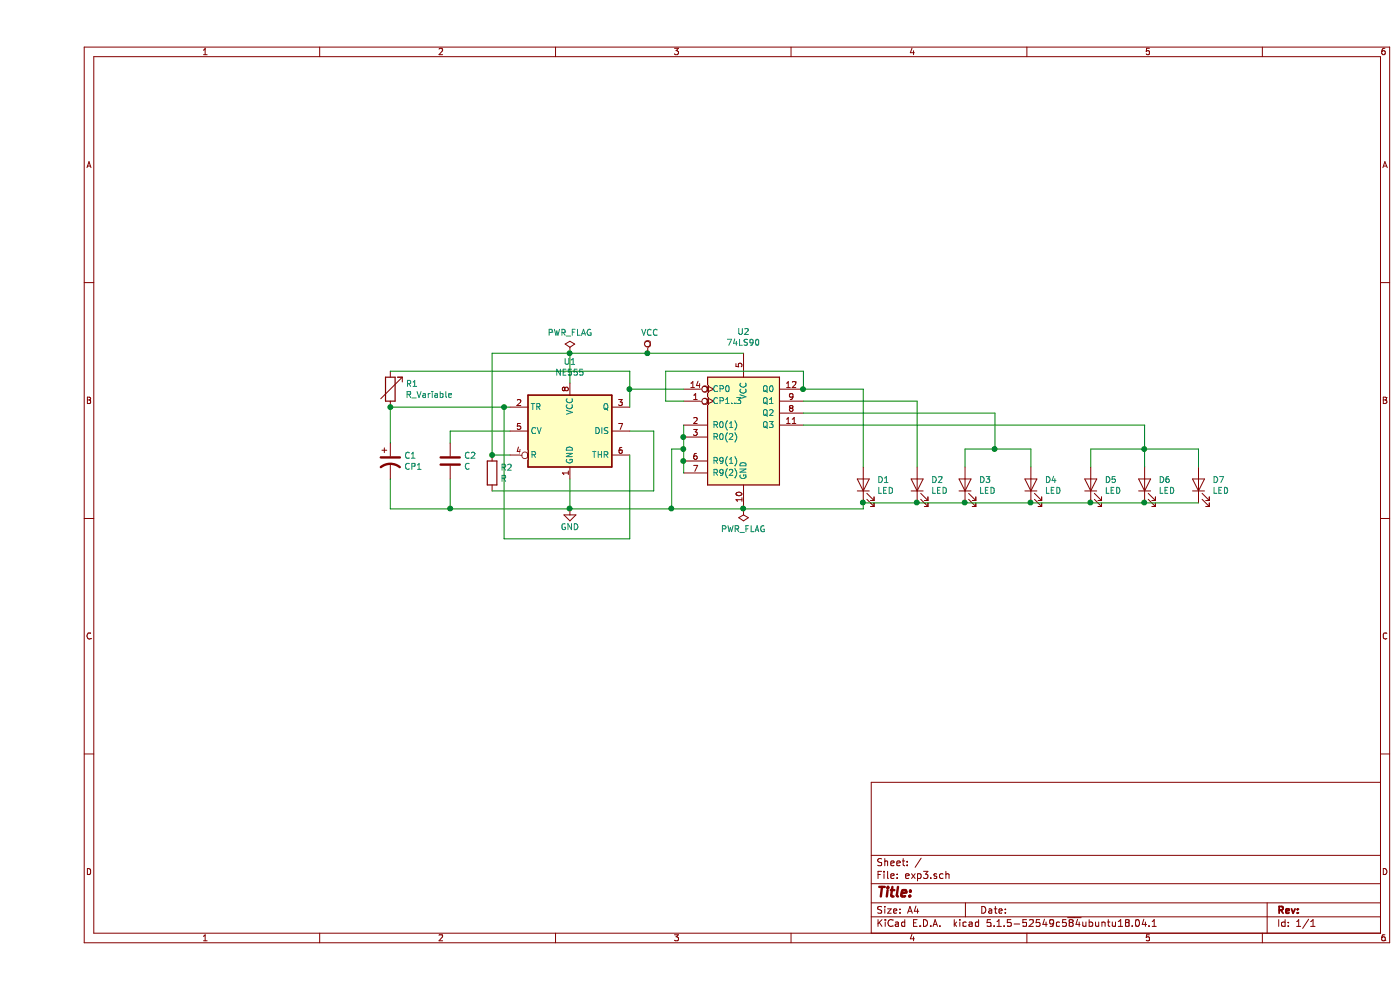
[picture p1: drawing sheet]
EESchema Schematic File Version 4
EELAYER 30 0
EELAYER END
$Descr A4 11693 8268
encoding utf-8
Sheet 1 1
Title ""
Date ""
Rev ""
Comp ""
Comment1 ""
Comment2 ""
Comment3 ""
Comment4 ""
$EndDescr
$Comp
L Device:R R2
U 1 1
P 3800 3950
F 0 "R2" H 3870 3996 50  0000 L CNN
F 1 "R" H 3870 3905 50  0000 L CNN
F 2 "" V 3730 3950 50  0001 C CNN
F 3 "~" H 3800 3950 50  0001 C CNN
	1    3800 3950
	1    0    0    -1  
$EndComp
$Comp
L Device:R_Variable R1
U 1 1
P 2950 3250
F 0 "R1" H 3078 3296 50  0000 L CNN
F 1 "R_Variable" H 3078 3205 50  0000 L CNN
F 2 "" V 2880 3250 50  0001 C CNN
F 3 "~" H 2950 3250 50  0001 C CNN
	1    2950 3250
	1    0    0    -1  
$EndComp
$Comp
L Device:C C2
U 1 1
P 3450 3850
F 0 "C2" H 3565 3896 50  0000 L CNN
F 1 "C" H 3565 3805 50  0000 L CNN
F 2 "" H 3488 3700 50  0001 C CNN
F 3 "~" H 3450 3850 50  0001 C CNN
	1    3450 3850
	1    0    0    -1  
$EndComp
$Comp
L Device:CP1 C1
U 1 1
P 2950 3850
F 0 "C1" H 3065 3896 50  0000 L CNN
F 1 "CP1" H 3065 3805 50  0000 L CNN
F 2 "" H 2950 3850 50  0001 C CNN
F 3 "~" H 2950 3850 50  0001 C CNN
	1    2950 3850
	1    0    0    -1  
$EndComp
$Comp
L Timer:NE555 U1
U 1 1
P 4450 3600
F 0 "U1" H 4450 4181 50  0000 C CNN
F 1 "NE555" H 4450 4090 50  0000 C CNN
F 2 "" H 4450 3600 50  0001 C CNN
F 3 "http://www.ti.com/lit/ds/symlink/ne555.pdf" H 4450 3600 50  0001 C CNN
	1    4450 3600
	1    0    0    -1  
$EndComp
$Comp
L Device:LED D1
U 1 1
P 6900 4050
F 0 "D1" V 6939 3933 50  0000 R CNN
F 1 "LED" V 6848 3933 50  0000 R CNN
F 2 "" H 6900 4050 50  0001 C CNN
F 3 "~" H 6900 4050 50  0001 C CNN
	1    6900 4050
	0    -1   -1   0   
$EndComp
$Comp
L Device:LED D2
U 1 1
P 7350 4050
F 0 "D2" V 7389 3933 50  0000 R CNN
F 1 "LED" V 7298 3933 50  0000 R CNN
F 2 "" H 7350 4050 50  0001 C CNN
F 3 "~" H 7350 4050 50  0001 C CNN
	1    7350 4050
	0    -1   -1   0   
$EndComp
$Comp
L Device:LED D3
U 1 1
P 7750 4050
F 0 "D3" V 7789 3933 50  0000 R CNN
F 1 "LED" V 7698 3933 50  0000 R CNN
F 2 "" H 7750 4050 50  0001 C CNN
F 3 "~" H 7750 4050 50  0001 C CNN
	1    7750 4050
	0    -1   -1   0   
$EndComp
$Comp
L Device:LED D4
U 1 1
P 8300 4050
F 0 "D4" V 8339 3933 50  0000 R CNN
F 1 "LED" V 8248 3933 50  0000 R CNN
F 2 "" H 8300 4050 50  0001 C CNN
F 3 "~" H 8300 4050 50  0001 C CNN
	1    8300 4050
	0    -1   -1   0   
$EndComp
$Comp
L Device:LED D5
U 1 1
P 8800 4050
F 0 "D5" V 8839 3933 50  0000 R CNN
F 1 "LED" V 8748 3933 50  0000 R CNN
F 2 "" H 8800 4050 50  0001 C CNN
F 3 "~" H 8800 4050 50  0001 C CNN
	1    8800 4050
	0    -1   -1   0   
$EndComp
$Comp
L Device:LED D6
U 1 1
P 9250 4050
F 0 "D6" V 9289 3933 50  0000 R CNN
F 1 "LED" V 9198 3933 50  0000 R CNN
F 2 "" H 9250 4050 50  0001 C CNN
F 3 "~" H 9250 4050 50  0001 C CNN
	1    9250 4050
	0    -1   -1   0   
$EndComp
$Comp
L Device:LED D7
U 1 1
P 9700 4050
F 0 "D7" V 9739 3933 50  0000 R CNN
F 1 "LED" V 9648 3933 50  0000 R CNN
F 2 "" H 9700 4050 50  0001 C CNN
F 3 "~" H 9700 4050 50  0001 C CNN
	1    9700 4050
	0    -1   -1   0   
$EndComp
Wire Wire Line
	6400 3250 6900 3250
Wire Wire Line
	6900 3250 6900 3900
Wire Wire Line
	6400 3350 7350 3350
Wire Wire Line
	7350 3350 7350 3900
Wire Wire Line
	6400 3450 8000 3450
Wire Wire Line
	8000 3450 8000 3750
Wire Wire Line
	8000 3750 7750 3750
Wire Wire Line
	7750 3750 7750 3900
Wire Wire Line
	8000 3750 8300 3750
Wire Wire Line
	8300 3750 8300 3900
Connection ~ 8000 3750
Wire Wire Line
	9250 3550 9250 3750
Wire Wire Line
	9250 3750 8800 3750
Wire Wire Line
	8800 3750 8800 3900
Connection ~ 9250 3750
Wire Wire Line
	9250 3750 9250 3900
Wire Wire Line
	9250 3750 9700 3750
Wire Wire Line
	9700 3750 9700 3900
Wire Wire Line
	9700 4200 9250 4200
Wire Wire Line
	9250 4200 8800 4200
Connection ~ 9250 4200
Wire Wire Line
	8800 4200 8300 4200
Connection ~ 8800 4200
Wire Wire Line
	8300 4200 7750 4200
Connection ~ 8300 4200
Wire Wire Line
	7750 4200 7350 4200
Connection ~ 7750 4200
Wire Wire Line
	7350 4200 6900 4200
Connection ~ 7350 4200
Wire Wire Line
	5400 3750 5300 3750
Wire Wire Line
	5300 3750 5300 4250
Connection ~ 5400 3750
Wire Wire Line
	5400 3350 5250 3350
Wire Wire Line
	5250 3350 5250 3100
Wire Wire Line
	5250 3100 6400 3100
Wire Wire Line
	6400 3100 6400 3250
Wire Wire Line
	5400 3250 4950 3250
Wire Wire Line
	4950 3250 4950 3400
Wire Wire Line
	4450 4000 4450 4250
Wire Wire Line
	4450 4250 5300 4250
Connection ~ 5300 4250
Wire Wire Line
	3950 3600 3450 3600
Wire Wire Line
	3450 3600 3450 3700
Wire Wire Line
	3450 4000 3450 4250
Wire Wire Line
	3450 4250 4450 4250
Connection ~ 4450 4250
Wire Wire Line
	3950 3800 3800 3800
Wire Wire Line
	3800 3800 3800 2950
Wire Wire Line
	3800 2950 4450 2950
Wire Wire Line
	4450 3200 4450 2950
Connection ~ 4450 2950
Wire Wire Line
	4450 2950 5100 2950
$Comp
L power:PWR_FLAG #FLG01
U 1 1
P 4450 2950
F 0 "#FLG01" H 4450 3025 50  0001 C CNN
F 1 "PWR_FLAG" H 4450 3123 50  0000 C CNN
F 2 "" H 4450 2950 50  0001 C CNN
F 3 "~" H 4450 2950 50  0001 C CNN
	1    4450 2950
	1    0    0    -1  
$EndComp
Connection ~ 3800 3800
Wire Wire Line
	4950 3600 5150 3600
Wire Wire Line
	5150 3600 5150 4100
Wire Wire Line
	5150 4100 3800 4100
Wire Wire Line
	4950 3800 4950 4500
Wire Wire Line
	4950 4500 3900 4500
Wire Wire Line
	3900 4500 3900 3400
Wire Wire Line
	3900 3400 3950 3400
Wire Wire Line
	3900 3400 2950 3400
Connection ~ 3900 3400
Wire Wire Line
	2950 3100 4950 3100
Wire Wire Line
	4950 3100 4950 3250
Connection ~ 4950 3250
Wire Wire Line
	2950 3400 2950 3700
Connection ~ 2950 3400
Wire Wire Line
	2950 4000 2950 4250
Wire Wire Line
	2950 4250 3450 4250
Connection ~ 3450 4250
Connection ~ 5900 4250
Wire Wire Line
	5300 4250 5900 4250
Wire Wire Line
	6900 4200 6900 4250
Wire Wire Line
	6900 4250 5900 4250
Connection ~ 6900 4200
$Comp
L power:GND #PWR01
U 1 1
P 4450 4250
F 0 "#PWR01" H 4450 4000 50  0001 C CNN
F 1 "GND" H 4450 4100 50  0000 C CNN
F 2 "" H 4450 4250 50  0001 C CNN
F 3 "" H 4450 4250 50  0001 C CNN
	1    4450 4250
	1    0    0    -1  
$EndComp
$Comp
L power:PWR_FLAG #FLG0101
U 1 1
P 5900 4250
F 0 "#FLG0101" H 5900 4325 50  0001 C CNN
F 1 "PWR_FLAG" H 5900 4423 50  0000 C CNN
F 2 "" H 5900 4250 50  0001 C CNN
F 3 "~" H 5900 4250 50  0001 C CNN
	1    5900 4250
	-1   0    0    1   
$EndComp
Connection ~ 6400 3250
Connection ~ 5400 3850
Wire Wire Line
	5400 3750 5400 3850
Wire Wire Line
	5400 3850 5400 3950
Connection ~ 5400 3650
Wire Wire Line
	5400 3650 5400 3750
Wire Wire Line
	5400 3550 5400 3650
Wire Wire Line
	6400 3550 9250 3550
$Comp
L 74xx:74LS90 U2
U 1 1
P 5900 3550
F 0 "U2" H 5900 4331 50  0000 C CNN
F 1 "74LS90" H 5900 4240 50  0000 C CNN
F 2 "" H 5900 3550 50  0001 C CNN
F 3 "http://www.ti.com/lit/gpn/sn74LS90" H 5900 3550 50  0001 C CNN
	1    5900 3550
	1    0    0    -1  
$EndComp
$Comp
L power:VCC #PWR?
U 1 1
P 5100 2950
F 0 "#PWR?" H 5100 2800 50  0001 C CNN
F 1 "VCC" H 5117 3123 50  0000 C CNN
F 2 "" H 5100 2950 50  0001 C CNN
F 3 "" H 5100 2950 50  0001 C CNN
	1    5100 2950
	1    0    0    -1  
$EndComp
Connection ~ 5100 2950
Wire Wire Line
	5100 2950 5900 2950
$EndSCHEMATC
